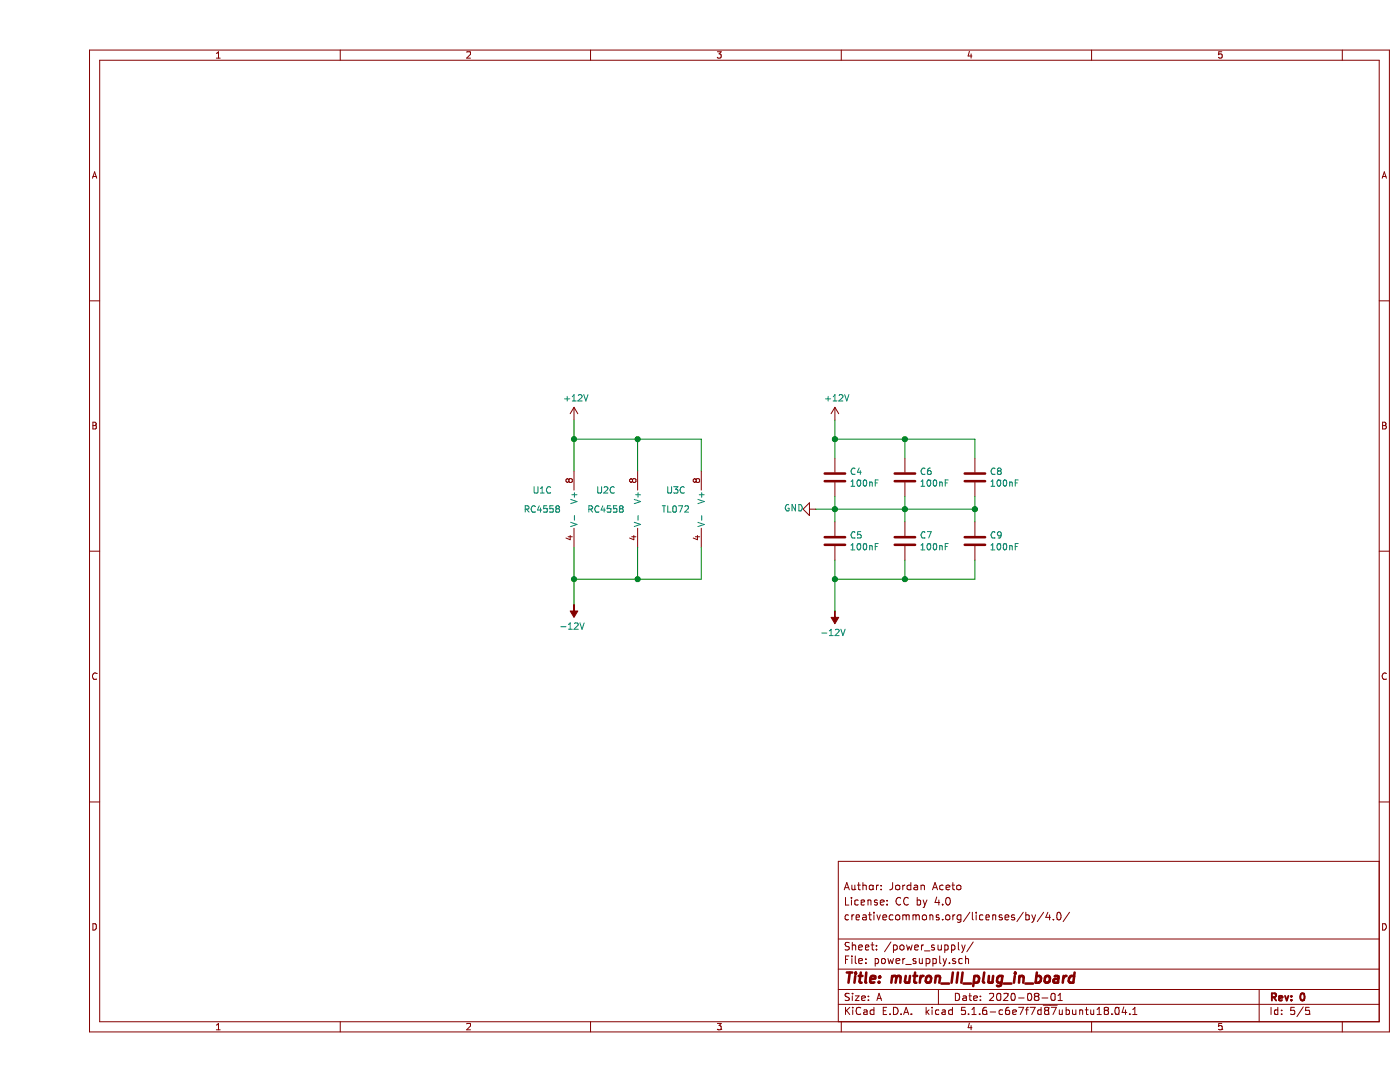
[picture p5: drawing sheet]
EESchema Schematic File Version 4
EELAYER 30 0
EELAYER END
$Descr A 11000 8500
encoding utf-8
Sheet 5 5
Title "mutron_III_plug_in_board"
Date "2020-08-01"
Rev "0"
Comp ""
Comment1 "creativecommons.org/licenses/by/4.0/"
Comment2 "License: CC by 4.0"
Comment3 "Author: Jordan Aceto"
Comment4 ""
$EndDescr
$Comp
L Amplifier_Operational:RC4558 U?
U 3 1
P 4100 4000
AR Path="/5F321B5A" Ref="U?"  Part="3" 
AR Path="/5F3189E4/5F321B5A" Ref="U1"  Part="3" 
F 0 "U1" H 4250 4150 50  0000 C CNN
F 1 "RC4558" H 4250 4000 50  0000 C CNN
F 2 "Package_SO:SOIC-8_3.9x4.9mm_P1.27mm" H 4100 4000 50  0001 C CNN
F 3 "http://www.ti.com/lit/ds/symlink/rc4558.pdf" H 4100 4000 50  0001 C CNN
	3    4100 4000
	-1   0    0    -1  
$EndComp
$Comp
L Amplifier_Operational:RC4558 U?
U 3 1
P 4600 4000
AR Path="/5F321B60" Ref="U?"  Part="3" 
AR Path="/5F3189E4/5F321B60" Ref="U2"  Part="3" 
F 0 "U2" H 4750 4150 50  0000 C CNN
F 1 "RC4558" H 4750 4000 50  0000 C CNN
F 2 "Package_SO:SOIC-8_3.9x4.9mm_P1.27mm" H 4600 4000 50  0001 C CNN
F 3 "http://www.ti.com/lit/ds/symlink/rc4558.pdf" H 4600 4000 50  0001 C CNN
	3    4600 4000
	-1   0    0    -1  
$EndComp
$Comp
L Amplifier_Operational:TL072 U?
U 3 1
P 5100 4000
AR Path="/5F321B66" Ref="U?"  Part="3" 
AR Path="/5F3189E4/5F321B66" Ref="U3"  Part="3" 
F 0 "U3" H 5200 4150 50  0000 C CNN
F 1 "TL072" H 5200 4000 50  0000 C CNN
F 2 "Package_SO:SOIC-8_3.9x4.9mm_P1.27mm" H 5100 4000 50  0001 C CNN
F 3 "http://www.ti.com/lit/ds/symlink/tl071.pdf" H 5100 4000 50  0001 C CNN
	3    5100 4000
	-1   0    0    -1  
$EndComp
Wire Wire Line
	5200 4300 5200 4550
Wire Wire Line
	5200 4550 4700 4550
Wire Wire Line
	4200 4550 4200 4300
Wire Wire Line
	4700 4550 4700 4300
Connection ~ 4700 4550
Wire Wire Line
	4700 4550 4200 4550
Wire Wire Line
	5200 3700 5200 3450
Wire Wire Line
	5200 3450 4700 3450
Wire Wire Line
	4200 3450 4200 3700
Wire Wire Line
	4700 3700 4700 3450
Connection ~ 4700 3450
Wire Wire Line
	4700 3450 4200 3450
$Comp
L power:-12V #PWR?
U 1 1
P 4200 4750
AR Path="/5F321B78" Ref="#PWR?"  Part="1" 
AR Path="/5F3189E4/5F321B78" Ref="#PWR021"  Part="1" 
F 0 "#PWR021" H 4200 4850 50  0001 C CNN
F 1 "-12V" H 4215 4923 50  0000 C CNN
F 2 "" H 4200 4750 50  0001 C CNN
F 3 "" H 4200 4750 50  0001 C CNN
	1    4200 4750
	-1   0    0    1   
$EndComp
Wire Wire Line
	4200 4750 4200 4550
Connection ~ 4200 4550
$Comp
L power:+12V #PWR?
U 1 1
P 4200 3300
AR Path="/5F321B80" Ref="#PWR?"  Part="1" 
AR Path="/5F3189E4/5F321B80" Ref="#PWR020"  Part="1" 
F 0 "#PWR020" H 4200 3150 50  0001 C CNN
F 1 "+12V" H 4215 3473 50  0000 C CNN
F 2 "" H 4200 3300 50  0001 C CNN
F 3 "" H 4200 3300 50  0001 C CNN
	1    4200 3300
	1    0    0    -1  
$EndComp
Wire Wire Line
	4200 3300 4200 3450
Connection ~ 4200 3450
$Comp
L Device:C C?
U 1 1
P 6250 3750
AR Path="/5F321B88" Ref="C?"  Part="1" 
AR Path="/5F3189E4/5F321B88" Ref="C4"  Part="1" 
F 0 "C4" H 6365 3796 50  0000 L CNN
F 1 "100nF" H 6365 3705 50  0000 L CNN
F 2 "Capacitor_SMD:C_0805_2012Metric_Pad1.15x1.40mm_HandSolder" H 6288 3600 50  0001 C CNN
F 3 "~" H 6250 3750 50  0001 C CNN
	1    6250 3750
	1    0    0    -1  
$EndComp
$Comp
L Device:C C?
U 1 1
P 6250 4250
AR Path="/5F321B8E" Ref="C?"  Part="1" 
AR Path="/5F3189E4/5F321B8E" Ref="C5"  Part="1" 
F 0 "C5" H 6365 4296 50  0000 L CNN
F 1 "100nF" H 6365 4205 50  0000 L CNN
F 2 "Capacitor_SMD:C_0805_2012Metric_Pad1.15x1.40mm_HandSolder" H 6288 4100 50  0001 C CNN
F 3 "~" H 6250 4250 50  0001 C CNN
	1    6250 4250
	1    0    0    -1  
$EndComp
$Comp
L Device:C C?
U 1 1
P 6800 3750
AR Path="/5F321B94" Ref="C?"  Part="1" 
AR Path="/5F3189E4/5F321B94" Ref="C6"  Part="1" 
F 0 "C6" H 6915 3796 50  0000 L CNN
F 1 "100nF" H 6915 3705 50  0000 L CNN
F 2 "Capacitor_SMD:C_0805_2012Metric_Pad1.15x1.40mm_HandSolder" H 6838 3600 50  0001 C CNN
F 3 "~" H 6800 3750 50  0001 C CNN
	1    6800 3750
	1    0    0    -1  
$EndComp
$Comp
L Device:C C?
U 1 1
P 6800 4250
AR Path="/5F321B9A" Ref="C?"  Part="1" 
AR Path="/5F3189E4/5F321B9A" Ref="C7"  Part="1" 
F 0 "C7" H 6915 4296 50  0000 L CNN
F 1 "100nF" H 6915 4205 50  0000 L CNN
F 2 "Capacitor_SMD:C_0805_2012Metric_Pad1.15x1.40mm_HandSolder" H 6838 4100 50  0001 C CNN
F 3 "~" H 6800 4250 50  0001 C CNN
	1    6800 4250
	1    0    0    -1  
$EndComp
Wire Wire Line
	6250 4400 6250 4550
Wire Wire Line
	6250 4550 6800 4550
Wire Wire Line
	6800 4550 6800 4400
Wire Wire Line
	6250 3600 6250 3450
Wire Wire Line
	6250 3450 6800 3450
Wire Wire Line
	6800 3450 6800 3600
Wire Wire Line
	6800 3900 6800 4000
Wire Wire Line
	6250 3900 6250 4000
Wire Wire Line
	6250 4000 6800 4000
Connection ~ 6250 4000
Wire Wire Line
	6250 4000 6250 4100
Connection ~ 6800 4000
Wire Wire Line
	6800 4000 6800 4100
$Comp
L power:-12V #PWR?
U 1 1
P 6250 4800
AR Path="/5F321BAD" Ref="#PWR?"  Part="1" 
AR Path="/5F3189E4/5F321BAD" Ref="#PWR024"  Part="1" 
F 0 "#PWR024" H 6250 4900 50  0001 C CNN
F 1 "-12V" H 6265 4973 50  0000 C CNN
F 2 "" H 6250 4800 50  0001 C CNN
F 3 "" H 6250 4800 50  0001 C CNN
	1    6250 4800
	-1   0    0    1   
$EndComp
Wire Wire Line
	6250 4800 6250 4550
Connection ~ 6250 4550
$Comp
L power:+12V #PWR?
U 1 1
P 6250 3300
AR Path="/5F321BB5" Ref="#PWR?"  Part="1" 
AR Path="/5F3189E4/5F321BB5" Ref="#PWR023"  Part="1" 
F 0 "#PWR023" H 6250 3150 50  0001 C CNN
F 1 "+12V" H 6265 3473 50  0000 C CNN
F 2 "" H 6250 3300 50  0001 C CNN
F 3 "" H 6250 3300 50  0001 C CNN
	1    6250 3300
	1    0    0    -1  
$EndComp
Wire Wire Line
	6250 3300 6250 3450
Connection ~ 6250 3450
$Comp
L power:GND #PWR?
U 1 1
P 6100 4000
AR Path="/5F321BBD" Ref="#PWR?"  Part="1" 
AR Path="/5F3189E4/5F321BBD" Ref="#PWR022"  Part="1" 
F 0 "#PWR022" H 6100 3750 50  0001 C CNN
F 1 "GND" V 6105 3827 50  0000 C CNN
F 2 "" H 6100 4000 50  0001 C CNN
F 3 "" H 6100 4000 50  0001 C CNN
	1    6100 4000
	0    1    -1   0   
$EndComp
Wire Wire Line
	6100 4000 6250 4000
$Comp
L Device:C C?
U 1 1
P 7350 3750
AR Path="/5F415407" Ref="C?"  Part="1" 
AR Path="/5F3189E4/5F415407" Ref="C8"  Part="1" 
F 0 "C8" H 7465 3796 50  0000 L CNN
F 1 "100nF" H 7465 3705 50  0000 L CNN
F 2 "Capacitor_SMD:C_0805_2012Metric_Pad1.15x1.40mm_HandSolder" H 7388 3600 50  0001 C CNN
F 3 "~" H 7350 3750 50  0001 C CNN
	1    7350 3750
	1    0    0    -1  
$EndComp
$Comp
L Device:C C?
U 1 1
P 7350 4250
AR Path="/5F41540D" Ref="C?"  Part="1" 
AR Path="/5F3189E4/5F41540D" Ref="C9"  Part="1" 
F 0 "C9" H 7465 4296 50  0000 L CNN
F 1 "100nF" H 7465 4205 50  0000 L CNN
F 2 "Capacitor_SMD:C_0805_2012Metric_Pad1.15x1.40mm_HandSolder" H 7388 4100 50  0001 C CNN
F 3 "~" H 7350 4250 50  0001 C CNN
	1    7350 4250
	1    0    0    -1  
$EndComp
Wire Wire Line
	6800 4550 7350 4550
Wire Wire Line
	7350 4550 7350 4400
Wire Wire Line
	6800 3450 7350 3450
Wire Wire Line
	7350 3450 7350 3600
Wire Wire Line
	7350 3900 7350 4000
Wire Wire Line
	6800 4000 7350 4000
Connection ~ 7350 4000
Wire Wire Line
	7350 4000 7350 4100
Connection ~ 6800 3450
Connection ~ 6800 4550
$EndSCHEMATC
